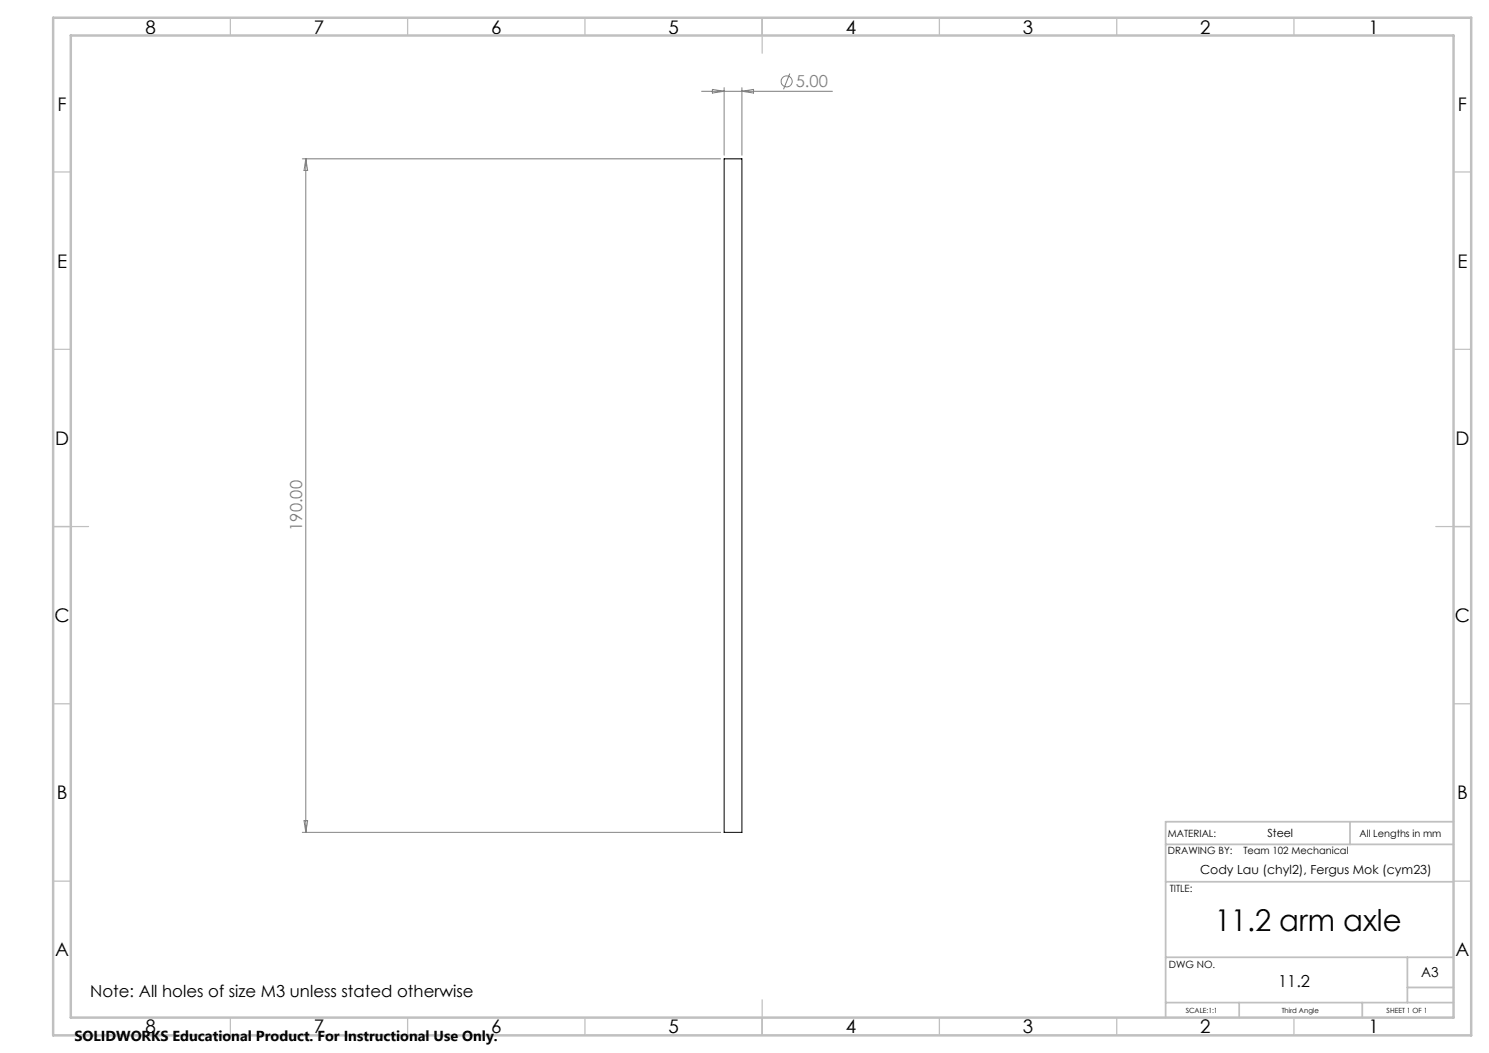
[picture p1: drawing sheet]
<svg xmlns="http://www.w3.org/2000/svg" width="420mm" height="297mm" viewBox="0 0 420 297" stroke-linecap="round" stroke-linejoin="round" font-family="sans-serif">
<g fill="none" stroke="#808080" stroke-width=".28">
<path d="M197.9 25.7h36.9M200.9 25.2l3.4 .5-3.4 .5zM204.3 24.7v19.1M209.3 24.7v19.1M209.3 25.7l3.2-.5v1zM222.8 20.7l-1.8 4.5M85.3 44.8h118M86.3 44.8v190M86.3 44.8l.5 3.3h-1zM85.3 234.8h118M85.8 231.5h1l-.5 3.3z"/>
<circle cx="221.9" cy="23" r="1.55"/>
</g>
<g fill="none" stroke="#c0c0c0" stroke-width=".35">
<path d="M65 5v5M115 5v5M165 5v5M215 5v10M265 5v5M315 5v5M365 5v5M15 48.5h5M410 48.5h5M15 98.5h5M410 98.5h5M15 148.5h10"/>
<path d="M405 148.5h10M15 198.5h5M410 198.5h5M15 248.5h5M410 248.5h5M65 287v5M115 287v5M165 287v5M215 282v10M265 287v5M315 287v5M365 287v5"/>
</g>
<path d="M328.8 238.2h81.2M380.8 231.8v6.4M410 231.8h-81.2v55.2M328.8 248.7h81.2M328.8 270h81.2M397 270v12.8M397 278.5h13M328.8 282.8h81.2M349.5 282.8v4.2M384.2 282.8v4.2" fill="none" stroke="#c0c0c0" stroke-width=".5"/>
<path d="M15 5h400v287h-400zM20 10h390v277h-390z" fill="none" stroke="#c0c0c0" stroke-width=".7"/>
<path d="M204.3 44.8h5v190h-5z" fill="none" stroke="#000" stroke-width=".28"/>
<text font-size="8.5" x="342.7" y="262.5">11.2 arm axle</text>
<g font-size="5.3">
<text x="41" y="9.5">8</text>
<text x="88.5" y="9.5">7</text>
<text x="138.5" y="9.5">6</text>
<text x="188.5" y="9.5">5</text>
<text x="238.5" y="9.5">4</text>
<text x="288.5" y="9.5">3</text>
<text x="338.5" y="9.5">2</text>
<text x="386" y="9.5">1</text>
<text x="16.2" y="31.2">F</text>
<text x="411.2" y="31.2">F</text>
<text x="16.1" y="75.5">E</text>
<text x="411.1" y="75.5">E</text>
<text x="15.5" y="125.5">D</text>
<text x="410.5" y="125.5">D</text>
<text x="15.4" y="175.5">C</text>
<text x="410.4" y="175.5">C</text>
<text x="16" y="225.5">B</text>
<text x="411" y="225.5">B</text>
<text x="15.5" y="269.7">A</text>
<text x="410.5" y="269.7">A</text>
<text x="41" y="291.5">8</text>
<text x="88.5" y="291.5">7</text>
<text x="138.5" y="291.5">6</text>
<text x="188.5" y="291.5">5</text>
<text x="238.5" y="291.5">4</text>
<text x="288.5" y="291.5">3</text>
<text x="338.5" y="291.5">2</text>
<text x="386" y="291.5">1</text>
</g>
<g font-size="4.7" fill="#808080">
<text x="224.5" y="24.7">5.00</text>
<text x="85.3" y="149.7" transform="rotate(-90 85.3 149.7)">190.00</text>
</g>
<g font-size="4.7">
<text x="25.4" y="281.2">Note: All holes of size M3 unless stated otherwise</text>
<text x="360.5" y="278.4">11.2</text>
</g>
<text font-size="4.1" x="21" y="293.7">SOLIDWORKS Educational Product. For Instructional Use Only.</text>
<text font-size="3.9" x="400.9" y="275.5">A3</text>
<text font-size="3.5" x="338.5" y="246.5">Cody Lau (chyl2), Fergus Mok (cym23)</text>
<text font-size="3.2" x="357.5" y="236.2">Steel</text>
<g font-size="2.8">
<text x="329.4" y="236.2">MATERIAL:</text>
<text x="383.5" y="236.2">All Lengths in mm</text>
<text x="329.4" y="241">DRAWING BY:</text>
<text x="350.7" y="241">Team 102 Mechanical</text>
<text x="329.9" y="251.7">TITLE:</text>
<text x="329.7" y="272.9">DWG NO.</text>
</g>
<g font-size="2">
<text x="334.5" y="285.6">SCALE:1:1</text>
<text x="361.5" y="285.6">Third Angle</text>
<text x="391.1" y="285.6">SHEET 1 OF 1</text>
</g>
</svg>
